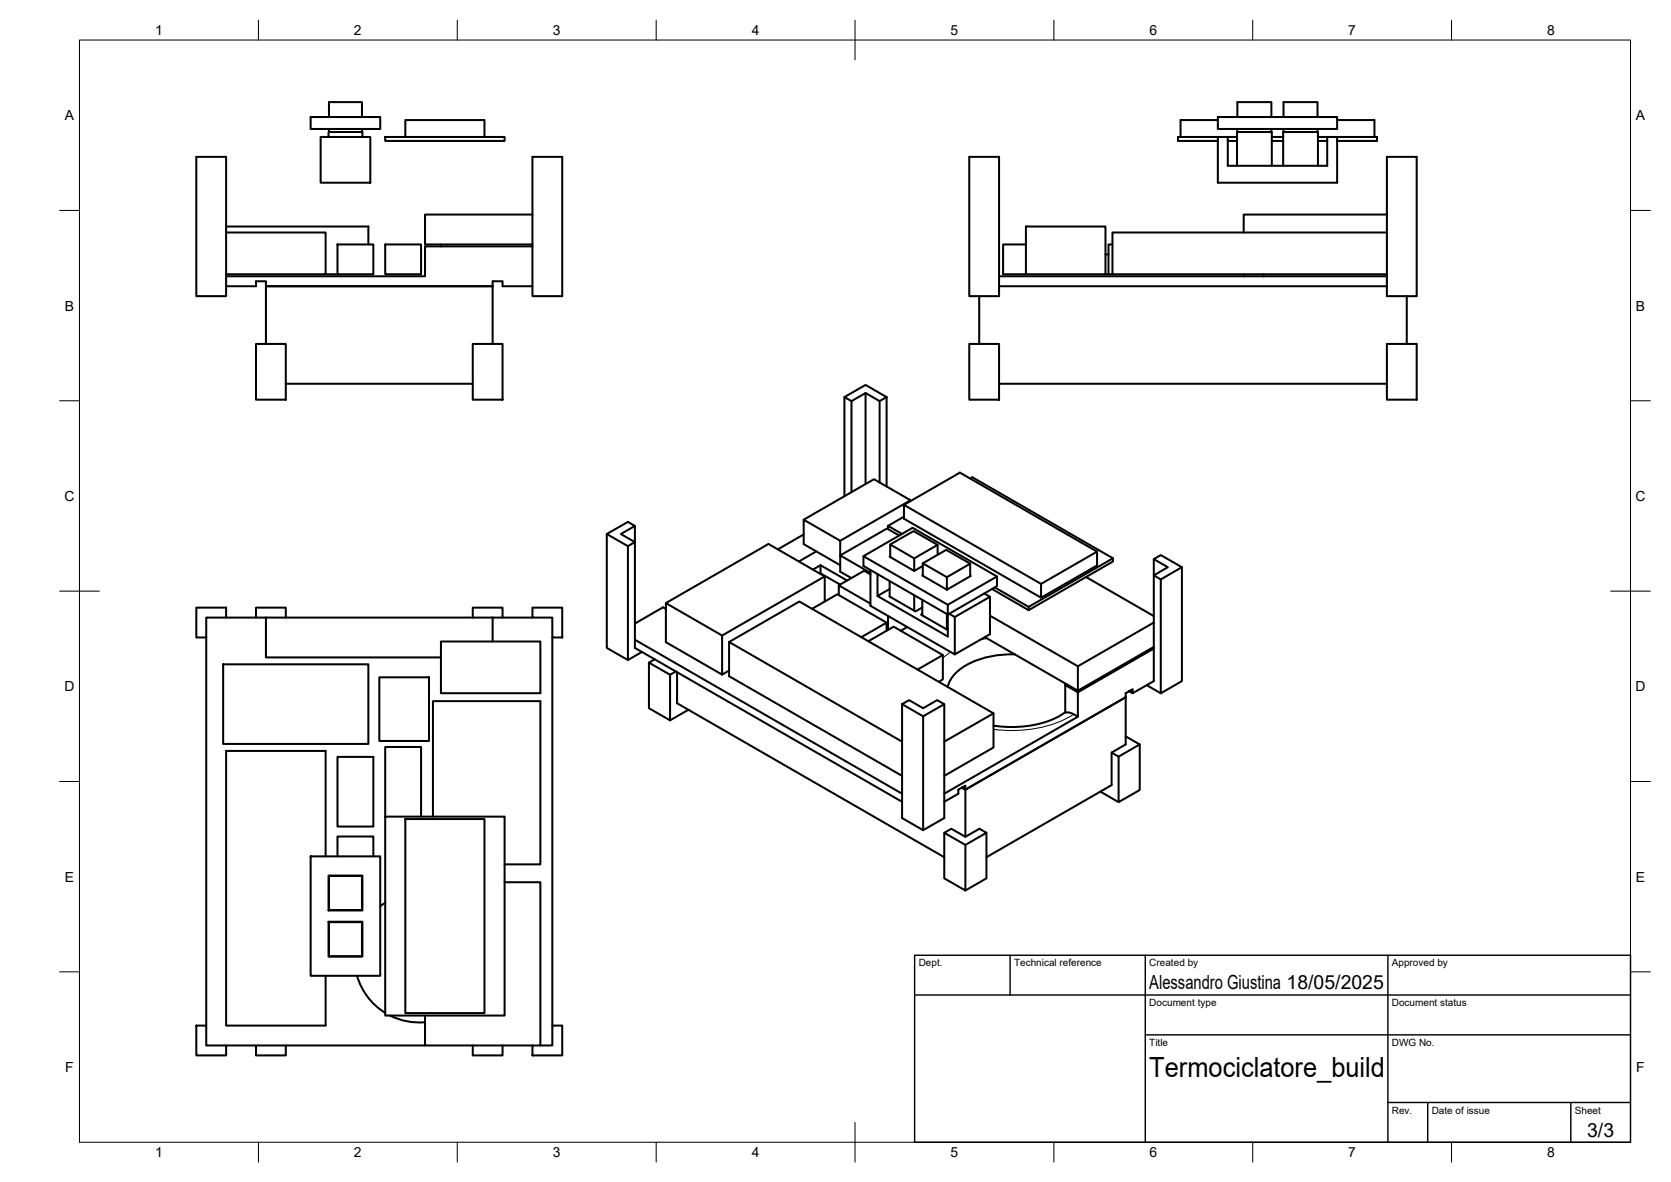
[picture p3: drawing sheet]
<svg xmlns="http://www.w3.org/2000/svg" width="420mm" height="297mm" viewBox="0 0 420 297" stroke-linecap="round" stroke-linejoin="round" font-family="sans-serif">
<!-- layer: Visible -->
<g fill="none" stroke="#000" stroke-width=".51">
<path d="M49.4 39.4h7.5v35h-7.5zM78.1 29.4h17.5v3h-17.5zM80.6 34.4h12.5v11.5h-12.5zM82.6 34.4v-1.2h8.5v1.2M82.7 29.4v-3.7h8.3v3.7M82.7 32.4v.8M91 32.4v.8M96.9 34.4h30v1h-30zM101.9 34.4v-4.2h19.9v4.2M133.9 39.4h7.5v35h-7.5zM243.7 39.4h7.5v35h-7.5zM306.2 29.4h30v3h-30z"/>
<path d="M306.2 30.2h-9.4v4.2M306.2 34.4h-10v1h10M308.7 34.4h-2.5v11.5h30v-11.5h-2.5M308.7 35.4h2.3M308.7 34.4h2.3M308.7 34.4v7.3h25v-7.3M311.1 29.4v-3.7h8.6v3.7M311.1 32.4v.8M319.7 32.4v.8M319.8 35.4h2.8M319.8 34.4h2.8M322.7 29.4v-3.7h8.6v3.7"/>
<path d="M322.7 32.4v.8M331.3 32.4v.8M331.4 35.4h2.3M331.4 34.4h2.3M336.2 30.2h9.4v4.2M336.2 34.4h10v1h-10M348.7 39.4h7.5v35h-7.5zM56.9 58.4h25v10.5h-25M56.9 56.9h35.7v4.5M133.9 53.9h-27v7.5h27M258 56.9h20v12h-20zM311 41.7v-8.5h8.8v8.5"/>
<path d="M322.6 41.7v-8.5h8.8v8.5M348.7 58.4h-69v10.5h69M348.7 53.9h-36v4.5M56.9 71.9h7.5v-1.2h2.5v1.2h57h-57v14.5M81.9 68.9h3M84.9 61.4h9v7.5h-9zM96.9 61.4h9v7.5h-9zM110.9 61.4v.5M133.9 71.9h-7.5v-1.2h-2.5v15.7M133.9 61.9h-27v7.5h-50M246.2 74.4v12M251.2 71.9h97.5"/>
<path d="M251.2 69.4h97.5M258 61.4h-5.8v7.5h5.8M278 68.9h1.7M278 63.9h.7M279.7 61.4h-1v7.5M312.7 68.9v.5M317.7 68.9v.5M353.7 74.4v12M64.4 86.4h7.5v14h-7.5zM71.9 96.4h47M118.9 86.4h7.5v14h-7.5zM212.3 99.8l5.3-3.1 5.3 3.1-1.7 1-3.6-2-3.5 2z"/>
<path d="M212.3 99.8v24.9M217.6 98.8v22.9M222.9 99.8v22.5M243.7 86.4h7.5v14h-7.5zM251.2 96.4h97.5M348.7 86.4h7.5v14h-7.5zM214.1 100.8v22.9M221.2 100.8v20.4M152.6 134.2l5.3-3 1.7 1-3.5 2 3.5 2-1.7 1.1zM152.6 134.2v28.6l5.3 3.1 3.5-2.1M157.9 137.3v28.6M159.6 132.2v30.6l67.2 38.7"/>
<path d="M202.1 134.3l-6.5 3.8M205.3 138.6l-4.4 2.5M217.1 139.8l12.4-7.2 21.2 12.3v2.4l-12.4 7.1v5.6l-17.7-10.2M223.3 132.7l-12 6.9v-3.7l-9.2-5.3v6.1l9.2 5.3M223.3 132.2v.8l2.8 1.6M223.3 132.2l3.5 2M223.8 139.8l-.1 .1 6.2 3.6 2.1-1.3M223.8 140v-3.2l6.1 3.5v3.2M223.8 136.8l5.9-3.3 6.1 3.4v2.5M227.3 126.9l14.1-8.1 34.4 19.8M227.3 129.8l-4 2.4M228.9 125.9v-.2l-9.1-5.3-17.7 10.2"/>
<path d="M228.9 125.7l-17.6 10.2M235.8 136.9l-5.9 3.4M243.9 120.3l.6-.4 35.3 20.4v.8l-21.2 12.2M49.4 152.7h7.5v2.5h-5v5h-2.5zM56.9 155.2h77M64.4 155.2v-2.5h7.5v2.5M66.9 155.2v10h44M118.9 155.2v-2.5h7.5v2.5M123.9 155.2v6M133.9 152.7h7.5v7.5h-2.5v-5h-5zM167.4 153l-.7-.4-7.1 4.1M204.2 153l6.3-3.7 12.4 7.2"/>
<path d="M206.2 144.2l5 2.7M206.3 144.1v-2.1l6.7 3.9M206.3 142l-1.9 1.1M207.4 151.2v-6.3l-14.2-8.2-25.8 14.9M207.4 144.9l-25.8 14.8v9.8l-14.2-8.1v-9.8l14.2 8.1M210.9 149.5v-2.4l8 4.6M218.9 144l-7.6-4.4v4.1l2.8 1.6M218.9 144.3l-1.6-.9-6.4 3.7M218.9 143.2v9l21.2 12.3M220.6 144.3v5.5l3.1-1.8M222.9 158.5v-2l-6.3 3.6M223.3 154.8v3.5"/>
<path d="M223.7 146v3.9l6.5 3.8 1.7-1M228.1 157.6l-1.6 .9M229.9 149.6v3.9M231.9 154.3l-.3 .2 6.5 3.7 .2-.1M231.9 150.7v4M232 144.6h-.1l6.2 3.6M232 144.7v-3.1l5.9-3.4 6 3.5v3.1M232 141.6l6.1 3.4M238.1 154.3v3.9M238.7 154.2l1.4 .9M240.1 155.1l8.8-5.1v9.4l-8.8 5.1zM243.9 144.6l.2 .1-6 3.5"/>
<path d="M243.9 141.7l-5.8 3.3v3.2M247.5 149.1l1.4 .9M248.9 154.7l22.1 12.7M249.4 148l9.2 5.3M250.1 147.6l8.5 4.9M250.7 144.9l-12.4 7.1v2.4l-21.2-12.2v-2.4l21.2 12.2M261.8 146.7l14-8.1v3.5l-14 8.1zM261.8 146.7l-34.5-19.8v3.5l34.5 19.8M273.1 145l17 9.8M279.8 140.3l-21.2 12.2v.8M290.1 156.4l-19.1 11v6.2l-23.4-13.5M290.1 140.5l1.8-1 5.3 3-5.3 3.1-1.8-1 3.5-2.1z"/>
<path d="M290.1 140.5v30.7l-5.3 3M291.9 145.6v28.6M297.2 142.5v28.7l-5.3 3-3.6-2M51.9 160.2v97.5M56.1 166.9h36.5v20.1h-36.5zM95.4 170.2h12.5v16h-12.5zM110.9 161.2h25v13h-25zM138.9 160.2v97.5M159.6 160.8l67.2 38.7M163.2 166.5v11.5l5.3 3v-11.4M164.6 165.7l-1.4 .8 5.3 3.1 1.4-.9M170.2 168.9v7.8l67.2 38.7"/>
<path d="M173.1 178.4l-4.6 2.6M183.3 161.3l43.5 25.1M183.3 168.5l-1.7 1M218.3 161.1l6.4-3.6 12.4 7.1M226.8 177l1.8-1.1 3.5 2.1 3.5-2.1 1.8 1.1-5.3 3zM226.8 177v28.6l5.3 3 5.3-3v-28.6M230.7 168.3l6.4-3.7v6.1l-1 .6M249.8 179.3l-12.4 7.1M255.2 164.4a21.3 21.3 0 0 0-14.6 4.4 7.4 7.4 0 0 0-2.3 3.8M267.8 179l-1.6 1.1-1.8 .8-1.9 .7-3 .7-4.2 .4-5.5-.3M268.2 171.9l-.4 .3 3.2 1.8v6.1l-1.8-.9-1.4-.1v-6.9M283.9 173.7l.9 .5v-1l-1.8 1v12.9l-3.5 2v8.2l-31.5 18.1"/>
<path d="M290.1 162.6l-19.1 11M290.1 163l-19.1 11M84.9 190.2h9v17.5h-9zM226.8 195l-43.5-25.1v-8.6l17.7-10.1 48.8 28.1v8.5l-12.4 7.2M232.1 180v28.6M271 180.1l-33.6 19.4M276.7 198.9l4.6 2.7M283 185l3.6 2.1-5.3 3-1.8-1M286.6 187.1v11.4l-5.3 3.1v-11.5M78.1 215.2h17.5v30h-17.5zM81.9 215.2v-26.5h-25v69h25v-12.5M84.9 215.2v-5h9v5"/>
<path d="M96.9 205.2v-17.5h9v17.5M96.9 205.2h30v50h-30zM101.9 205.8h19.9v48.8h-19.9zM108.9 205.2v-29h27v41h-9M237.4 201.5l3.6-2v-1.1l1.7-1v1l-.8-.5 .8 .5 40.3-23.2-40.3 23.2v11.9M237.4 209.3l1.8-1 3.5 2 3.6-2 1.7 1-5.3 3zM237.4 209.3v11.4l5.3 3.1v-11.5M248 209.3v11.4l-5.3 3.1M82.6 231.6h8.5v8.8h-8.5zM82.6 220h8.5v8.8h-8.5zM82.7 220.1h8.3v8.6h-8.3zM82.7 231.7h8.3v8.6h-8.3z"/>
<path d="M96.9 226.9l-1.3 .8M126.9 221.7h9v41M49.4 257.7h2.5v5h5v2.5h-7.5zM89.8 245.2a16.2 16.2 0 0 0 7.1 9.3M98 255.2a16.2 16.2 0 0 0 8.9 1.7M106.9 255.2v7.5h27M56.9 262.7h50M64.4 262.7v2.5h7.5v-2.5M118.9 262.7v2.5h7.5v-2.5M133.9 262.7h5v-5h2.5v7.5h-7.5z"/>
</g>
<!-- layer: Visible Narrow -->
<path d="M239.1 163.9l-2 1.5M248.3 160.4l-2 .4M270 179.5a30.8 30.8 0 0 1-20.2 3.8" fill="none" stroke="#000" stroke-width=".25"/>
<!-- layer: BORDER -->
<g fill="none" stroke="#000" stroke-width=".25">
<path d="M20 10.1h390v276.9h-390zM65 5.1v5M115 5.1v5M165 5.1v5M215 5.1v10M265 5.1v5M315 5.1v5M365 5.1v5M15 52.9h5M410 52.9h5M15 100.7h5M410 100.7h5"/>
<path d="M15 148.6h10M405 148.6h10M15 196.4h5M410 196.4h5M15 244.2h5M410 244.2h5M65 287v5M115 287v5M165 287v5M215 282.1v9.9M265 287v5M315 287v5"/>
<path d="M365 287v5"/>
</g>
<!-- layer: TITLEBLOCK -->
<path d="M230 240.1h180v46.9h-180zM230 250h180M254 240.1v9.9M288 240.1v46.9M349 240.1v46.9M288 260.1h122M349 277.1h61M359 277.1v9.9M395 277.1v9.9" fill="none" stroke="#000" stroke-width=".36"/>
<text font-size="7" x="289" y="270.6">Termociclatore_build</text>
<g font-size="4.9">
<text x="289" y="248.5">Alessandro Giustina 18/05/2025</text>
<text x="399.1" y="285.7">3/3</text>
</g>
<g font-size="3.5">
<text x="39" y="8.8">1</text>
<text x="89" y="8.8">2</text>
<text x="139" y="8.8">3</text>
<text x="189" y="8.8">4</text>
<text x="239" y="8.8">5</text>
<text x="289" y="8.8">6</text>
<text x="339" y="8.8">7</text>
<text x="389" y="8.8">8</text>
<text x="16.3" y="30.2">A</text>
<text x="411.3" y="30.2">A</text>
<text x="16.3" y="78">B</text>
<text x="411.3" y="78">B</text>
<text x="16.2" y="125.9">C</text>
<text x="411.2" y="125.9">C</text>
<text x="16.2" y="173.7">D</text>
<text x="411.2" y="173.7">D</text>
<text x="16.3" y="221.6">E</text>
<text x="411.3" y="221.6">E</text>
<text x="16.4" y="269.4">F</text>
<text x="411.4" y="269.4">F</text>
<text x="39" y="290.8">1</text>
<text x="89" y="290.8">2</text>
<text x="139" y="290.8">3</text>
<text x="189" y="290.8">4</text>
<text x="239" y="290.8">5</text>
<text x="289" y="290.8">6</text>
<text x="339" y="290.8">7</text>
<text x="389" y="290.8">8</text>
</g>
<g font-size="2.5">
<text x="231" y="242.9">Dept.</text>
<text x="255" y="242.9">Technical reference</text>
<text x="289" y="242.9">Created by</text>
<text x="350" y="242.9">Approved by</text>
<text x="289" y="252.8">Document type</text>
<text x="350" y="252.8">Document status</text>
<text x="289" y="262.9">Title</text>
<text x="350" y="262.9">DWG No.</text>
<text x="350" y="279.9">Rev.</text>
<text x="360" y="279.9">Date of issue</text>
<text x="396" y="279.9">Sheet</text>
</g>
</svg>
